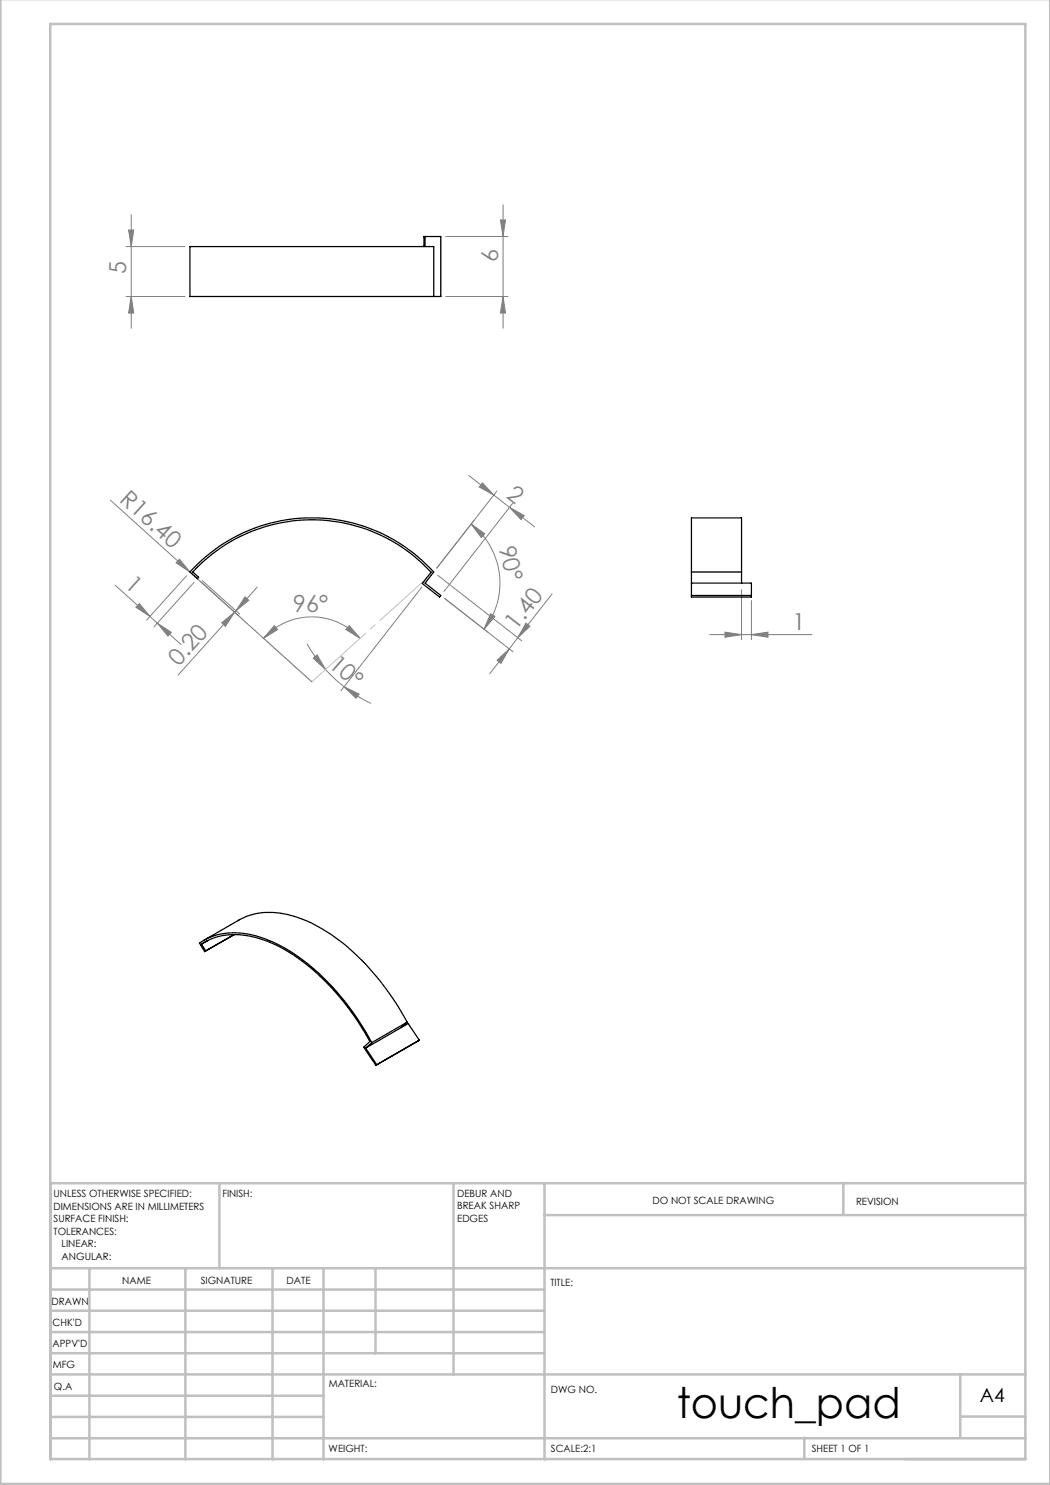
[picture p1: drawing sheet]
<svg xmlns="http://www.w3.org/2000/svg" width="210mm" height="297mm" viewBox="0 0 210 297" stroke-linecap="round" stroke-linejoin="round" font-family="sans-serif">
<g fill="none" stroke="#808080" stroke-width=".2">
<path d="M25.2 59.3h11.8M25.2 49.3h11.8M25.7 46h1l-.5 3.3zM26.2 43v22.6M26.2 59.3l.5 3.3h-1zM89.1 59.3h12.5M89.1 47.3h12.5M100.1 44h1l-.5 3.3zM100.6 41v24.6M100.6 59.3l.5 3.3h-1zM93.8 95.1l5 3.9M96.5 96.6l2.3 2.4-3-1.6z"/>
<path d="M98.8 99l3.1 2.5M99.4 98.2l-12.1 15.4 7.6-9.6M22.1 100l15.9 14.4M23.1 117.1l6.9 6.2M35.9 111.8l2.1 2.6-2.8-1.8zM37.3 115.1l-8 8.9M38 114.4l24.4 22M38.8 116.5l-8 8.9M40.2 116.4l7.5 6.7M40.5 116.1l7.4 6.7M49 119.4l.8 .6-2.6 2.2zM51.4 117.4l-4.2 4.8"/>
<path d="M84.4 117.4l-16.2 20.7M87.5 115l16.9 13.2M88.9 119.7l13.7 10.7M94.2 104.8l2.7 1.9-.7 .8zM94.2 104.8a15 15 0 0 1 2.6 21M101.9 101.5l2.9 1.6-.6 .8zM101.9 101.5l5 3.9M102.5 100.7l-13.7 17.6M110.4 118.8l-6.9 8.8M148.3 117.9v10M27.9 120.7l2.1 2.6-2.8-1.8zM30 123.3l6.2 5.6"/>
<path d="M31.5 124.6l2.8 1.9-.7 .7zM44.3 124.6l2.6-2.2-1.8 2.9zM46.9 122.4l-11.3 12.6M47.2 122.2l-.3 .2M52.7 127.7a13 13 0 0 1 19.3 0M54.9 125.1l.6 .8-2.8 1.8zM61.4 128.8a26.6 26.6 0 0 0 3.7 5.1M62.7 131.7l.7-.7 1.7 2.9zM65.1 133.9l1.8 1.8 1.9 1.7M68.8 137.4l3 1.4-.6 .9zM68.8 137.4a28.4 28.4 0 0 0 5.4 3.3M69.9 125.1l2.1 2.6-2.8-1.8z"/>
<path d="M98.1 122.8l.9 .5-2.2 2.5zM99.4 132l2.4-2.2-1.6 2.9zM101.8 129.8l-3.9 5M103.5 127.6l-1.7 2.2M105.2 124.6l.8 .7-2.5 2.3zM142 126.9h20.4M145 126.4l3.3 .5-3.3 .6zM150.3 126.9l3.3-.5v1.1zM150.3 120.1v7.8"/>
</g>
<path d="M39.5 115.7l22.9 20.6" fill="none" stroke="#c0c0c0" stroke-width=".2" stroke-dasharray="15.2 1.3 1.3 1.3" stroke-dashoffset="1.7"/>
<path d="M62.4 136.3l24.4-21.9" fill="none" stroke="#c0c0c0" stroke-width=".2" stroke-dasharray="15.2 1.3 1.3 1.3" stroke-dashoffset=".7"/>
<g fill="none" stroke="#c0c0c0" stroke-width=".5">
<path d="M.1 -.1v296.9h209.9v-296.9M10.1 4.8h195v287h-195zM43.9 236.6v17M90.7 236.6v38.3M108.9 236.6v55.3M168.7 236.6v6.3M205.1 236.6h-195v55.3M10.1 253.6h195M10.1 257.9h98.8M17.9 253.6v38.3M37.1 253.6v38.3M54.5 253.6v38.3"/>
<path d="M64.7 253.6v38.3M75.1 253.6v17M108.9 243h96.2M10.1 270.6h98.8M10.1 266.4h98.8M10.1 262.1h98.8M10.1 279.1h54.6M10.1 274.9h195M192.1 274.8v12.7M10.1 287.7h195M10.1 283.4h54.6M160.9 287.5v4.3"/>
<path d="M192.1 283.3h13"/>
</g>
<g fill="#808080">
<path d="M35.9 111.8l2.1 2.6-2.8-1.8z"/>
<path d="M69.9 125.1l2.1 2.6-2.8-1.8zM54.9 125.1l.6 .8-2.8 1.8z"/>
<path d="M62.7 131.7l.7-.7 1.7 2.9zM68.8 137.4l3 1.4-.6 .9z"/>
<path d="M98.1 122.8l.9 .5-2.2 2.5zM94.2 104.8l2.7 1.9-.7 .8z"/>
<path d="M101.9 101.5l2.9 1.6-.6 .8zM96.5 96.6l2.3 2.4-3-1.6z"/>
<path d="M150.3 126.9l3.3-.5v1.1zM145 126.4l3.3 .5-3.3 .6z"/>
<path d="M44.3 124.6l2.6-2.2-1.8 2.9zM49 119.4l.8 .6-2.6 2.2z"/>
<path d="M99.4 132l2.4-2.2-1.6 2.9zM105.2 124.6l.8 .7-2.5 2.3z"/>
<path d="M100.6 59.3l.5 3.3h-1zM100.1 44h1l-.5 3.3zM26.2 59.3l.5 3.3h-1zM25.7 46h1l-.5 3.3z"/>
<path d="M27.9 120.7l2.1 2.6-2.8-1.8zM31.5 124.6l2.8 1.9-.7 .7z"/>
</g>
<g fill="none" stroke="#000" stroke-width=".25">
<path d="M38 49.3h48.7v10h-48.7zM84.8 49.3v-2h3.4v12h-1.5M85 47.3v2M38.7 113.6a32.9 32.9 0 0 1 48 .8l-1.7 2.2 3.2 2.5-.3 .3-3.4-2.7 1.7-2.3a32.4 32.4 0 0 0-47.6 0l1.1 1.1-.2 .2-1.5-1.3zM138.3 114.4v-10.8h10v10.8M138.3 114.4v5h12v-2.8h-12M138.3 119.1h12M138.3 114.4h10M148.3 114.4v2.2M40.3 188.8a13.4 13.4 0 0 1 11.9-1 36.1 36.1 0 0 1 15.7 11.6 51.4 51.4 0 0 1 6.1 8.9l-1.3 1.1 2.5 3.7M40.3 188.8l.8 1.4M40.7 188.1l7.1-4.1a14.1 14.1 0 0 1 12.1-.4 37.9 37.9 0 0 1 16 12.5 55.8 55.8 0 0 1 5.5 8.3"/>
<path d="M40.9 190.3l-1-1.7a13.4 13.4 0 0 1 12.1-1.2 36.4 36.4 0 0 1 16.2 11.9 54.4 54.4 0 0 1 6.2 9.2M41.1 190.2l-.2 .1M41.6 188.1l-1.3 .7M46.8 186.9l-5.7 3.3M46.8 186.9l-5.9 3.4M73.1 209.6l2.3 3.3M74.4 208.5l-1.3 1.1M75.4 212.9l-.2 .2M81.4 204.4l-7 4.1M81.4 204.4l-1.2 1.1M83.9 208l-2.3-3.3-8.5 4.9M83.9 208l-8.5 4.9"/>
<path d="M83.9 208l-8.7 5.1"/>
</g>
<text font-size="8.5" x="135.4" y="283.5">touch_pad</text>
<g font-size="4.7" fill="#808080">
<text x="99.6" y="52.4" transform="rotate(-90 99.6 52.4)">6</text>
<text x="25.2" y="54.8" transform="rotate(-90 25.2 54.8)">5</text>
<text x="23.7" y="100.1" transform="rotate(42 23.7 100.1)">R16.40</text>
<text x="101.1" y="99.5" transform="rotate(38 101.1 99.5)">2</text>
<text x="99.8" y="109.5" transform="rotate(77 99.8 109.5)">90°</text>
<text x="24.7" y="117.2" transform="rotate(42 24.7 117.2)">1</text>
<text x="58.6" y="122.4" transform="rotate(-1 58.6 122.4)">96°</text>
<text x="158.5" y="125.9">1</text>
<text x="103.3" y="126.3" transform="rotate(-52 103.3 126.3)">1.40</text>
<text x="35.8" y="133.3" transform="rotate(-48 35.8 133.3)">0.20</text>
<text x="65.6" y="133.2" transform="rotate(41 65.6 133.2)">10°</text>
</g>
<text font-size="3.9" x="196" y="280.4">A4</text>
<g font-size="2">
<text x="10.7" y="239.5">UNLESS OTHERWISE SPECIFIED:</text>
<text x="44.5" y="239.5">FINISH:</text>
<text x="91.4" y="239.4">DEBUR AND</text>
<text x="10.7" y="242">DIMENSIONS ARE IN MILLIMETERS</text>
<text x="10.7" y="244.5">SURFACE FINISH:</text>
<text x="91.4" y="241.9">BREAK SHARP</text>
<text x="91.4" y="244.4">EDGES</text>
<text x="130.5" y="240.8">DO NOT SCALE DRAWING</text>
<text x="171.2" y="241">REVISION</text>
<text x="10.7" y="247">TOLERANCES:</text>
<text x="12.3" y="249.5">LINEAR:</text>
<text x="12.3" y="252">ANGULAR:</text>
<text x="24.4" y="256.9">NAME</text>
<text x="40.1" y="256.8">SIGNATURE</text>
<text x="57.3" y="256.8">DATE</text>
<text x="110.1" y="257.1">TITLE:</text>
<text x="10.3" y="260.9">DRAWN</text>
<text x="10.5" y="269.3">APPV'D</text>
<text x="10.5" y="265.2">CHK'D</text>
<text x="10.6" y="273.6">MFG</text>
<text x="10.8" y="278">Q.A</text>
<text x="65.8" y="277.4">MATERIAL:</text>
<text x="110.2" y="278.5">DWG NO.</text>
<text x="65.7" y="290.4">WEIGHT:</text>
<text x="110.2" y="290.5">SCALE:2:1</text>
<text x="162.4" y="290.4">SHEET 1 OF 1</text>
</g>
</svg>
